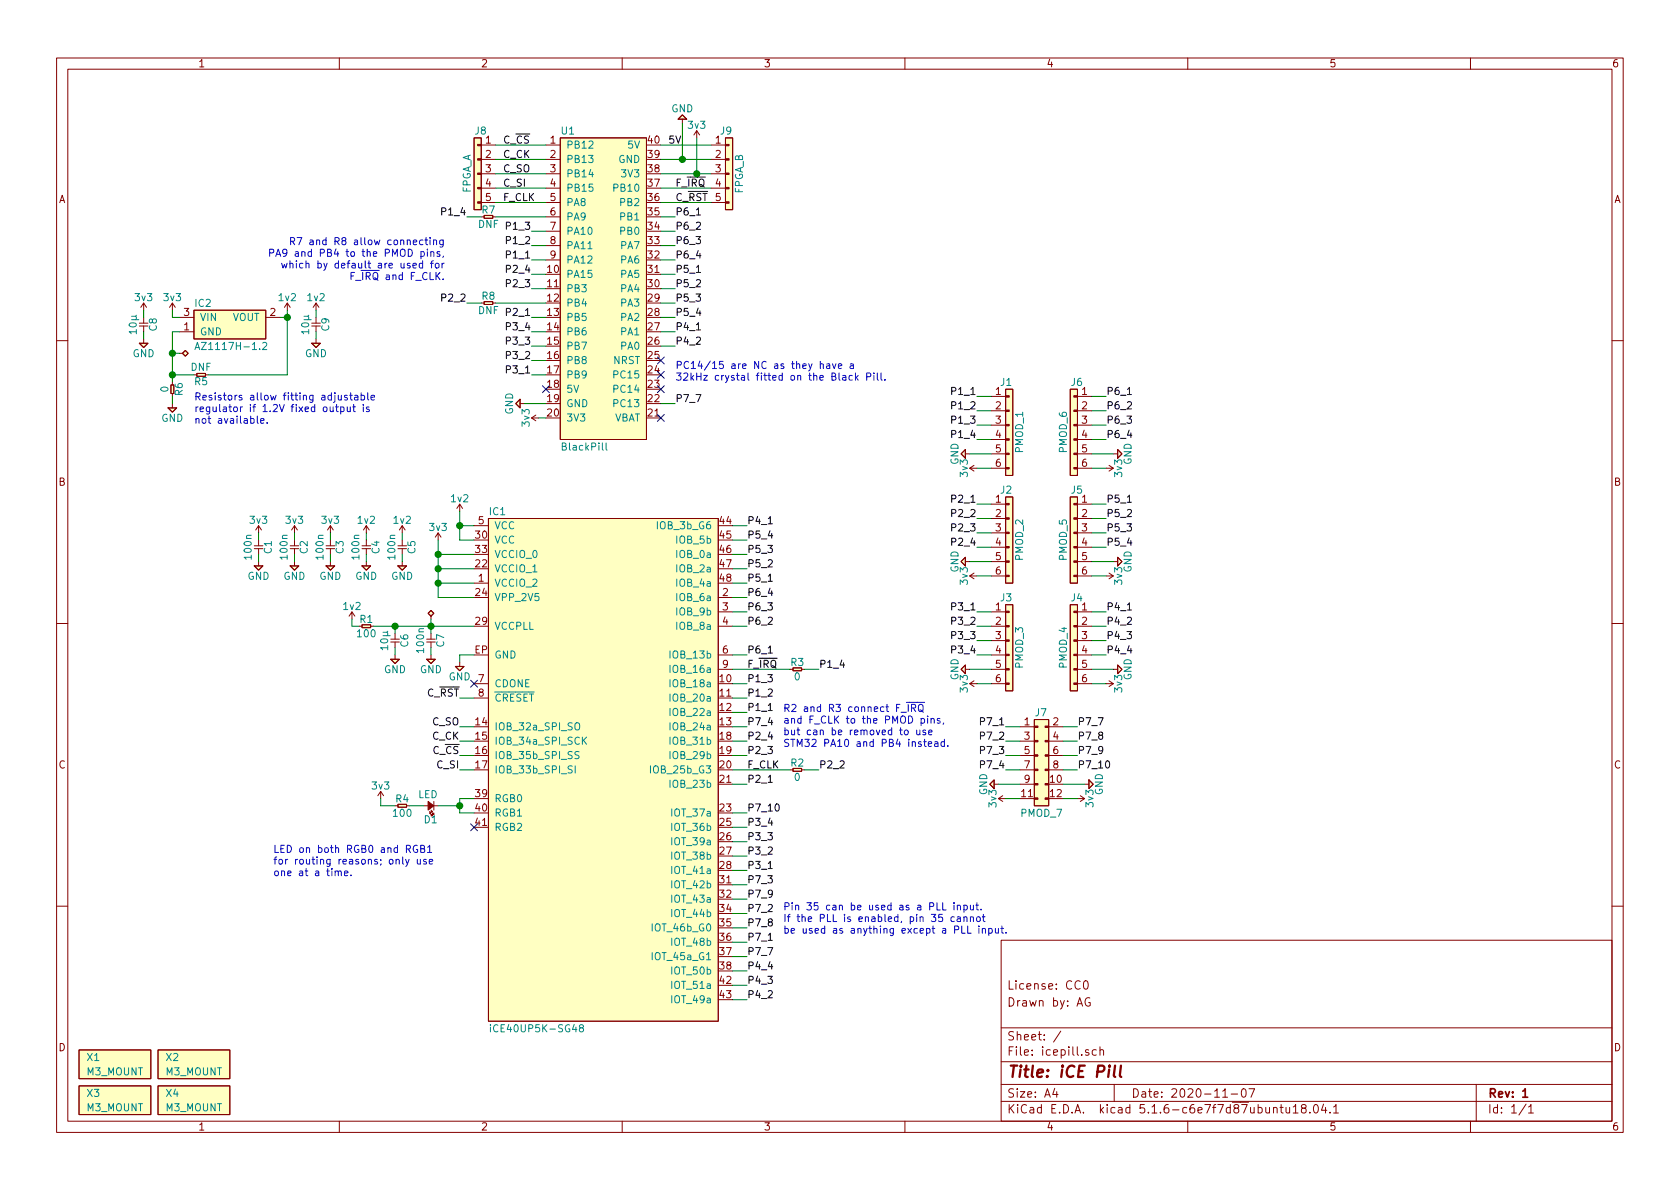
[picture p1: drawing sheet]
EESchema Schematic File Version 4
EELAYER 30 0
EELAYER END
$Descr A4 11693 8268
encoding utf-8
Sheet 1 1
Title "iCE Pill"
Date "2020-11-07"
Rev "1"
Comp ""
Comment1 "Drawn by: AG"
Comment2 "License: CC0"
Comment3 ""
Comment4 ""
$EndDescr
$Comp
L blackpill:BlackPill U1
U 1 1
P 4200 2000
F 0 "U1" H 3900 3100 50  0000 L CNN
F 1 "BlackPill" H 3900 900 50  0000 L CNN
F 2 "icepill:BlackPill" H 3900 800 50  0001 L CNN
F 3 "" H 3900 700 50  0001 L CNN
	1    4200 2000
	1    0    0    -1  
$EndComp
$Comp
L ice40up5k-sg48:iCE40UP5K-SG48 IC1
U 1 1
P 4200 5350
F 0 "IC1" H 3400 7150 50  0000 L CNN
F 1 "iCE40UP5K-SG48" H 3400 3550 50  0000 L CNN
F 2 "icepill:Lattice-SG48" H 3400 3450 50  0001 L CNN
F 3 "http://www.latticesemi.com/view_document?document_id=51968" H 3400 3350 50  0001 L CNN
F 4 "220-2212-1-ND" H 3400 3250 50  0001 L CNN "DigiKey"
	1    4200 5350
	1    0    0    -1  
$EndComp
$Comp
L conn:CONN_01x05 J9
U 1 1
P 5050 1000
F 0 "J9" H 5000 1100 50  0000 L CNN
F 1 "FPGA_B" V 4950 800 50  0000 C CNN
F 2 "icepill:SIL-254P-05" H 5050 1000 50  0001 C CNN
F 3 "" H 5050 1000 50  0001 C CNN
	1    5050 1000
	-1   0    0    -1  
$EndComp
$Comp
L part:PART X3
U 1 1
P 550 7700
F 0 "X3" H 600 7800 50  0000 L CNN
F 1 "M3_MOUNT" H 600 7700 50  0000 L CNN
F 2 "icepill:M3_MOUNT" H 550 7700 50  0001 C CNN
F 3 "" H 550 7700 50  0001 C CNN
	1    550  7700
	1    0    0    -1  
$EndComp
$Comp
L part:PART X4
U 1 1
P 1100 7700
F 0 "X4" H 1150 7800 50  0000 L CNN
F 1 "M3_MOUNT" H 1150 7700 50  0000 L CNN
F 2 "icepill:M3_MOUNT" H 1100 7700 50  0001 C CNN
F 3 "" H 1100 7700 50  0001 C CNN
	1    1100 7700
	1    0    0    -1  
$EndComp
$Comp
L part:PART X1
U 1 1
P 550 7450
F 0 "X1" H 600 7550 50  0000 L CNN
F 1 "M3_MOUNT" H 600 7450 50  0000 L CNN
F 2 "icepill:M3_MOUNT" H 550 7450 50  0001 C CNN
F 3 "" H 550 7450 50  0001 C CNN
	1    550  7450
	1    0    0    -1  
$EndComp
$Comp
L part:PART X2
U 1 1
P 1100 7450
F 0 "X2" H 1150 7550 50  0000 L CNN
F 1 "M3_MOUNT" H 1150 7450 50  0000 L CNN
F 2 "icepill:M3_MOUNT" H 1100 7450 50  0001 C CNN
F 3 "" H 1100 7450 50  0001 C CNN
	1    1100 7450
	1    0    0    -1  
$EndComp
Wire Wire Line
	3450 1000 3800 1000
Wire Wire Line
	3450 1100 3800 1100
Wire Wire Line
	3450 1200 3800 1200
Wire Wire Line
	3450 1300 3800 1300
Wire Wire Line
	4600 1100 4750 1100
Wire Wire Line
	4600 1200 4850 1200
$Comp
L power:GND #PWR0101
U 1 1
P 4750 850
F 0 "#PWR0101" H 4620 890 50  0001 L CNN
F 1 "GND" H 4750 750 50  0000 C CNN
F 2 "" H 4750 850 50  0001 C CNN
F 3 "" H 4750 850 50  0001 C CNN
	1    4750 850 
	-1   0    0    1   
$EndComp
Wire Wire Line
	4750 850  4750 1100
Connection ~ 4750 1100
Wire Wire Line
	4750 1100 4950 1100
$Comp
L power:3v3 #PWR0102
U 1 1
P 4850 950
F 0 "#PWR0102" H 4850 1060 50  0001 L CNN
F 1 "3v3" H 4850 1040 50  0000 C CNN
F 2 "" H 4850 950 50  0001 C CNN
F 3 "" H 4850 950 50  0001 C CNN
	1    4850 950 
	1    0    0    -1  
$EndComp
Wire Wire Line
	4850 950  4850 1200
Connection ~ 4850 1200
Wire Wire Line
	4850 1200 4950 1200
$Comp
L c:C C3
U 1 1
P 2300 3750
F 0 "C3" H 2350 3820 50  0000 C CNN
F 1 "100n" H 2350 3680 50  0000 C CNN
F 2 "icepill:0603" H 2300 3750 50  0001 C CNN
F 3 "" H 2300 3750 50  0001 C CNN
F 4 "10" H 2300 3750 50  0001 C CNN "Voltage"
	1    2300 3750
	0    1    1    0   
$EndComp
$Comp
L c:C C4
U 1 1
P 2550 3750
F 0 "C4" H 2600 3820 50  0000 C CNN
F 1 "100n" H 2600 3680 50  0000 C CNN
F 2 "icepill:0603" H 2550 3750 50  0001 C CNN
F 3 "" H 2550 3750 50  0001 C CNN
F 4 "10" H 2550 3750 50  0001 C CNN "Voltage"
	1    2550 3750
	0    1    1    0   
$EndComp
$Comp
L c:C C5
U 1 1
P 2800 3750
F 0 "C5" H 2850 3820 50  0000 C CNN
F 1 "100n" H 2850 3680 50  0000 C CNN
F 2 "icepill:0603" H 2800 3750 50  0001 C CNN
F 3 "" H 2800 3750 50  0001 C CNN
F 4 "10" H 2800 3750 50  0001 C CNN "Voltage"
	1    2800 3750
	0    1    1    0   
$EndComp
$Comp
L c:C C2
U 1 1
P 2050 3750
F 0 "C2" H 2100 3820 50  0000 C CNN
F 1 "100n" H 2100 3680 50  0000 C CNN
F 2 "icepill:0603" H 2050 3750 50  0001 C CNN
F 3 "" H 2050 3750 50  0001 C CNN
F 4 "10" H 2050 3750 50  0001 C CNN "Voltage"
	1    2050 3750
	0    1    1    0   
$EndComp
$Comp
L c:C C1
U 1 1
P 1800 3750
F 0 "C1" H 1850 3820 50  0000 C CNN
F 1 "100n" H 1850 3680 50  0000 C CNN
F 2 "icepill:0603" H 1800 3750 50  0001 C CNN
F 3 "" H 1800 3750 50  0001 C CNN
F 4 "10" H 1800 3750 50  0001 C CNN "Voltage"
	1    1800 3750
	0    1    1    0   
$EndComp
$Comp
L power:1v2 #PWR0103
U 1 1
P 2550 3700
F 0 "#PWR0103" H 2550 3810 50  0001 L CNN
F 1 "1v2" H 2550 3790 50  0000 C CNN
F 2 "" H 2550 3700 50  0001 C CNN
F 3 "" H 2550 3700 50  0001 C CNN
	1    2550 3700
	1    0    0    -1  
$EndComp
$Comp
L power:1v2 #PWR0104
U 1 1
P 2800 3700
F 0 "#PWR0104" H 2800 3810 50  0001 L CNN
F 1 "1v2" H 2800 3790 50  0000 C CNN
F 2 "" H 2800 3700 50  0001 C CNN
F 3 "" H 2800 3700 50  0001 C CNN
	1    2800 3700
	1    0    0    -1  
$EndComp
Wire Wire Line
	2800 3700 2800 3750
Wire Wire Line
	2550 3700 2550 3750
$Comp
L power:3v3 #PWR0105
U 1 1
P 2300 3700
F 0 "#PWR0105" H 2300 3810 50  0001 L CNN
F 1 "3v3" H 2300 3790 50  0000 C CNN
F 2 "" H 2300 3700 50  0001 C CNN
F 3 "" H 2300 3700 50  0001 C CNN
	1    2300 3700
	1    0    0    -1  
$EndComp
$Comp
L power:3v3 #PWR0106
U 1 1
P 2050 3700
F 0 "#PWR0106" H 2050 3810 50  0001 L CNN
F 1 "3v3" H 2050 3790 50  0000 C CNN
F 2 "" H 2050 3700 50  0001 C CNN
F 3 "" H 2050 3700 50  0001 C CNN
	1    2050 3700
	1    0    0    -1  
$EndComp
$Comp
L power:3v3 #PWR0107
U 1 1
P 1800 3700
F 0 "#PWR0107" H 1800 3810 50  0001 L CNN
F 1 "3v3" H 1800 3790 50  0000 C CNN
F 2 "" H 1800 3700 50  0001 C CNN
F 3 "" H 1800 3700 50  0001 C CNN
	1    1800 3700
	1    0    0    -1  
$EndComp
$Comp
L power:GND #PWR0108
U 1 1
P 1800 3900
F 0 "#PWR0108" H 1670 3940 50  0001 L CNN
F 1 "GND" H 1800 3800 50  0000 C CNN
F 2 "" H 1800 3900 50  0001 C CNN
F 3 "" H 1800 3900 50  0001 C CNN
	1    1800 3900
	1    0    0    -1  
$EndComp
$Comp
L power:GND #PWR0109
U 1 1
P 2050 3900
F 0 "#PWR0109" H 1920 3940 50  0001 L CNN
F 1 "GND" H 2050 3800 50  0000 C CNN
F 2 "" H 2050 3900 50  0001 C CNN
F 3 "" H 2050 3900 50  0001 C CNN
	1    2050 3900
	1    0    0    -1  
$EndComp
$Comp
L power:GND #PWR0110
U 1 1
P 2300 3900
F 0 "#PWR0110" H 2170 3940 50  0001 L CNN
F 1 "GND" H 2300 3800 50  0000 C CNN
F 2 "" H 2300 3900 50  0001 C CNN
F 3 "" H 2300 3900 50  0001 C CNN
	1    2300 3900
	1    0    0    -1  
$EndComp
$Comp
L power:GND #PWR0111
U 1 1
P 2550 3900
F 0 "#PWR0111" H 2420 3940 50  0001 L CNN
F 1 "GND" H 2550 3800 50  0000 C CNN
F 2 "" H 2550 3900 50  0001 C CNN
F 3 "" H 2550 3900 50  0001 C CNN
	1    2550 3900
	1    0    0    -1  
$EndComp
$Comp
L power:GND #PWR0112
U 1 1
P 2800 3900
F 0 "#PWR0112" H 2670 3940 50  0001 L CNN
F 1 "GND" H 2800 3800 50  0000 C CNN
F 2 "" H 2800 3900 50  0001 C CNN
F 3 "" H 2800 3900 50  0001 C CNN
	1    2800 3900
	1    0    0    -1  
$EndComp
Wire Wire Line
	2800 3900 2800 3850
Wire Wire Line
	2550 3850 2550 3900
Wire Wire Line
	2300 3900 2300 3850
Wire Wire Line
	2050 3850 2050 3900
Wire Wire Line
	1800 3900 1800 3850
Wire Wire Line
	1800 3750 1800 3700
Wire Wire Line
	2050 3700 2050 3750
Wire Wire Line
	2300 3700 2300 3750
$Comp
L power:1v2 #PWR0113
U 1 1
P 3200 3550
F 0 "#PWR0113" H 3200 3660 50  0001 L CNN
F 1 "1v2" H 3200 3640 50  0000 C CNN
F 2 "" H 3200 3550 50  0001 C CNN
F 3 "" H 3200 3550 50  0001 C CNN
	1    3200 3550
	1    0    0    -1  
$EndComp
Wire Wire Line
	3200 3550 3200 3650
Wire Wire Line
	3200 3750 3300 3750
Wire Wire Line
	3300 3650 3200 3650
Connection ~ 3200 3650
Wire Wire Line
	3200 3650 3200 3750
$Comp
L power:3v3 #PWR0114
U 1 1
P 3050 3750
F 0 "#PWR0114" H 3050 3860 50  0001 L CNN
F 1 "3v3" H 3050 3840 50  0000 C CNN
F 2 "" H 3050 3750 50  0001 C CNN
F 3 "" H 3050 3750 50  0001 C CNN
	1    3050 3750
	1    0    0    -1  
$EndComp
Wire Wire Line
	3050 3750 3050 3850
Wire Wire Line
	3050 4150 3300 4150
Wire Wire Line
	3300 4050 3050 4050
Connection ~ 3050 4050
Wire Wire Line
	3050 4050 3050 4150
Wire Wire Line
	3300 3950 3050 3950
Connection ~ 3050 3950
Wire Wire Line
	3050 3950 3050 4050
Wire Wire Line
	3300 3850 3050 3850
Connection ~ 3050 3850
Wire Wire Line
	3050 3850 3050 3950
$Comp
L r:R R1
U 1 1
P 2500 4350
F 0 "R1" H 2550 4400 50  0000 C CNN
F 1 "100" H 2550 4300 50  0000 C CNN
F 2 "icepill:0603" H 2500 4350 50  0001 C CNN
F 3 "" H 2500 4350 50  0001 C CNN
	1    2500 4350
	1    0    0    -1  
$EndComp
$Comp
L power:1v2 #PWR0115
U 1 1
P 2450 4300
F 0 "#PWR0115" H 2450 4410 50  0001 L CNN
F 1 "1v2" H 2450 4390 50  0000 C CNN
F 2 "" H 2450 4300 50  0001 C CNN
F 3 "" H 2450 4300 50  0001 C CNN
	1    2450 4300
	1    0    0    -1  
$EndComp
Wire Wire Line
	2450 4300 2450 4350
Wire Wire Line
	2450 4350 2500 4350
$Comp
L c:C C7
U 1 1
P 3000 4400
F 0 "C7" H 3050 4470 50  0000 C CNN
F 1 "100n" H 3050 4330 50  0000 C CNN
F 2 "icepill:0603" H 3000 4400 50  0001 C CNN
F 3 "" H 3000 4400 50  0001 C CNN
F 4 "10" H 3000 4400 50  0001 C CNN "Voltage"
	1    3000 4400
	0    1    1    0   
$EndComp
Wire Wire Line
	2600 4350 2750 4350
$Comp
L c:C C6
U 1 1
P 2750 4400
F 0 "C6" H 2800 4470 50  0000 C CNN
F 1 "10µ" H 2800 4330 50  0000 C CNN
F 2 "icepill:0805" H 2750 4400 50  0001 C CNN
F 3 "" H 2750 4400 50  0001 C CNN
F 4 "10" H 2750 4400 50  0001 C CNN "Voltage"
	1    2750 4400
	0    1    1    0   
$EndComp
Wire Wire Line
	2750 4400 2750 4350
Connection ~ 2750 4350
Wire Wire Line
	2750 4350 3000 4350
$Comp
L power:GND #PWR0116
U 1 1
P 2750 4550
F 0 "#PWR0116" H 2620 4590 50  0001 L CNN
F 1 "GND" H 2750 4450 50  0000 C CNN
F 2 "" H 2750 4550 50  0001 C CNN
F 3 "" H 2750 4550 50  0001 C CNN
	1    2750 4550
	1    0    0    -1  
$EndComp
Wire Wire Line
	2750 4550 2750 4500
$Comp
L power:GND #PWR0117
U 1 1
P 3000 4550
F 0 "#PWR0117" H 2870 4590 50  0001 L CNN
F 1 "GND" H 3000 4450 50  0000 C CNN
F 2 "" H 3000 4550 50  0001 C CNN
F 3 "" H 3000 4550 50  0001 C CNN
	1    3000 4550
	1    0    0    -1  
$EndComp
Wire Wire Line
	3000 4550 3000 4500
Wire Wire Line
	3000 4400 3000 4350
Connection ~ 3000 4350
Wire Wire Line
	3000 4350 3300 4350
$Comp
L power:GND #PWR0118
U 1 1
P 3200 4600
F 0 "#PWR0118" H 3070 4640 50  0001 L CNN
F 1 "GND" H 3200 4500 50  0000 C CNN
F 2 "" H 3200 4600 50  0001 C CNN
F 3 "" H 3200 4600 50  0001 C CNN
	1    3200 4600
	1    0    0    -1  
$EndComp
Wire Wire Line
	3200 4600 3200 4550
Wire Wire Line
	3200 4550 3300 4550
Wire Wire Line
	3300 5050 3200 5050
Text Label 3200 5050 2    50   ~ 0
C_SO
Wire Wire Line
	3300 5150 3200 5150
Text Label 3200 5150 2    50   ~ 0
C_CK
Wire Wire Line
	3300 5250 3200 5250
Wire Wire Line
	3300 5350 3200 5350
Text Label 3200 5350 2    50   ~ 0
C_SI
Text Notes 5450 6500 0    50   ~ 0
Pin 35 can be used as a PLL input.\nIf the PLL is enabled, pin 35 cannot\nbe used as anything except a PLL input.
Text Label 3500 1200 0    50   ~ 0
C_SO
Text Label 3500 1100 0    50   ~ 0
C_CK
Text Label 3500 1000 0    50   ~ 0
C_~CS
Text Label 3500 1300 0    50   ~ 0
C_SI
Text Label 4700 1400 0    50   ~ 0
C_~RST
Text Label 3500 1400 0    50   ~ 0
F_CLK
Text Label 4700 1300 0    50   ~ 0
F_~IRQ
Text Label 3200 5250 2    50   ~ 0
C_~CS
Text Label 3200 4850 2    50   ~ 0
C_~RST
$Comp
L power:GND #PWR0119
U 1 1
P 3650 2800
F 0 "#PWR0119" H 3520 2840 50  0001 L CNN
F 1 "GND" H 3650 2700 50  0000 C CNN
F 2 "" H 3650 2800 50  0001 C CNN
F 3 "" H 3650 2800 50  0001 C CNN
	1    3650 2800
	0    1    1    0   
$EndComp
$Comp
L power:3v3 #PWR0120
U 1 1
P 3750 2900
F 0 "#PWR0120" H 3750 3010 50  0001 L CNN
F 1 "3v3" H 3750 2990 50  0000 C CNN
F 2 "" H 3750 2900 50  0001 C CNN
F 3 "" H 3750 2900 50  0001 C CNN
	1    3750 2900
	0    -1   -1   0   
$EndComp
Wire Wire Line
	3750 2900 3800 2900
Wire Wire Line
	3800 2800 3650 2800
$Comp
L power:GND #PWR0121
U 1 1
P 7550 5450
F 0 "#PWR0121" H 7420 5490 50  0001 L CNN
F 1 "GND" H 7550 5350 50  0000 C CNN
F 2 "" H 7550 5450 50  0001 C CNN
F 3 "" H 7550 5450 50  0001 C CNN
	1    7550 5450
	0    -1   1    0   
$EndComp
Wire Wire Line
	6800 3250 6900 3250
$Comp
L power:3v3 #PWR0123
U 1 1
P 6800 3250
F 0 "#PWR0123" H 6800 3360 50  0001 L CNN
F 1 "3v3" H 6800 3340 50  0000 C CNN
F 2 "" H 6800 3250 50  0001 C CNN
F 3 "" H 6800 3250 50  0001 C CNN
	1    6800 3250
	0    -1   1    0   
$EndComp
$Comp
L power:3v3 #PWR0124
U 1 1
P 7500 5550
F 0 "#PWR0124" H 7500 5660 50  0001 L CNN
F 1 "3v3" H 7500 5640 50  0000 C CNN
F 2 "" H 7500 5550 50  0001 C CNN
F 3 "" H 7500 5550 50  0001 C CNN
	1    7500 5550
	0    1    -1   0   
$EndComp
NoConn ~ 3300 4750
NoConn ~ 4600 2500
NoConn ~ 4600 2900
Wire Wire Line
	4600 1000 4950 1000
NoConn ~ 3800 2700
Text Label 4650 1000 0    50   ~ 0
5V
$Comp
L c:C C8
U 1 1
P 1000 2200
F 0 "C8" H 1050 2270 50  0000 C CNN
F 1 "10µ" H 1050 2130 50  0000 C CNN
F 2 "icepill:0805" H 1000 2200 50  0001 C CNN
F 3 "" H 1000 2200 50  0001 C CNN
F 4 "10" H 1000 2200 50  0001 C CNN "Voltage"
	1    1000 2200
	0    1    1    0   
$EndComp
$Comp
L c:C C9
U 1 1
P 2200 2200
F 0 "C9" H 2250 2270 50  0000 C CNN
F 1 "10µ" H 2250 2130 50  0000 C CNN
F 2 "icepill:0805" H 2200 2200 50  0001 C CNN
F 3 "" H 2200 2200 50  0001 C CNN
F 4 "10" H 2200 2200 50  0001 C CNN "Voltage"
	1    2200 2200
	0    1    1    0   
$EndComp
$Comp
L power:3v3 #PWR0125
U 1 1
P 1000 2150
F 0 "#PWR0125" H 1000 2260 50  0001 L CNN
F 1 "3v3" H 1000 2240 50  0000 C CNN
F 2 "" H 1000 2150 50  0001 C CNN
F 3 "" H 1000 2150 50  0001 C CNN
	1    1000 2150
	1    0    0    -1  
$EndComp
$Comp
L power:1v2 #PWR0126
U 1 1
P 2200 2150
F 0 "#PWR0126" H 2200 2260 50  0001 L CNN
F 1 "1v2" H 2200 2240 50  0000 C CNN
F 2 "" H 2200 2150 50  0001 C CNN
F 3 "" H 2200 2150 50  0001 C CNN
	1    2200 2150
	1    0    0    -1  
$EndComp
$Comp
L power:GND #PWR0127
U 1 1
P 1000 2350
F 0 "#PWR0127" H 870 2390 50  0001 L CNN
F 1 "GND" H 1000 2250 50  0000 C CNN
F 2 "" H 1000 2350 50  0001 C CNN
F 3 "" H 1000 2350 50  0001 C CNN
	1    1000 2350
	1    0    0    -1  
$EndComp
$Comp
L power:GND #PWR0128
U 1 1
P 2200 2350
F 0 "#PWR0128" H 2070 2390 50  0001 L CNN
F 1 "GND" H 2200 2250 50  0000 C CNN
F 2 "" H 2200 2350 50  0001 C CNN
F 3 "" H 2200 2350 50  0001 C CNN
	1    2200 2350
	1    0    0    -1  
$EndComp
Wire Wire Line
	1000 2150 1000 2200
Wire Wire Line
	1000 2350 1000 2300
Wire Wire Line
	2200 2300 2200 2350
Wire Wire Line
	2200 2200 2200 2150
Wire Wire Line
	7500 5550 7400 5550
Wire Wire Line
	7550 5450 7400 5450
$Comp
L power:GND #PWR0122
U 1 1
P 6750 3150
F 0 "#PWR0122" H 6620 3190 50  0001 L CNN
F 1 "GND" H 6750 3050 50  0000 C CNN
F 2 "" H 6750 3150 50  0001 C CNN
F 3 "" H 6750 3150 50  0001 C CNN
	1    6750 3150
	0    1    -1   0   
$EndComp
Wire Wire Line
	6800 4000 6900 4000
$Comp
L power:3v3 #PWR0130
U 1 1
P 6800 4000
F 0 "#PWR0130" H 6800 4110 50  0001 L CNN
F 1 "3v3" H 6800 4090 50  0000 C CNN
F 2 "" H 6800 4000 50  0001 C CNN
F 3 "" H 6800 4000 50  0001 C CNN
	1    6800 4000
	0    -1   1    0   
$EndComp
$Comp
L power:GND #PWR0132
U 1 1
P 6750 3900
F 0 "#PWR0132" H 6620 3940 50  0001 L CNN
F 1 "GND" H 6750 3800 50  0000 C CNN
F 2 "" H 6750 3900 50  0001 C CNN
F 3 "" H 6750 3900 50  0001 C CNN
	1    6750 3900
	0    1    -1   0   
$EndComp
Wire Wire Line
	6750 3900 6900 3900
Wire Wire Line
	6800 4750 6900 4750
$Comp
L power:3v3 #PWR0134
U 1 1
P 6800 4750
F 0 "#PWR0134" H 6800 4860 50  0001 L CNN
F 1 "3v3" H 6800 4840 50  0000 C CNN
F 2 "" H 6800 4750 50  0001 C CNN
F 3 "" H 6800 4750 50  0001 C CNN
	1    6800 4750
	0    -1   1    0   
$EndComp
$Comp
L power:GND #PWR0136
U 1 1
P 6750 4650
F 0 "#PWR0136" H 6620 4690 50  0001 L CNN
F 1 "GND" H 6750 4550 50  0000 C CNN
F 2 "" H 6750 4650 50  0001 C CNN
F 3 "" H 6750 4650 50  0001 C CNN
	1    6750 4650
	0    1    -1   0   
$EndComp
Wire Wire Line
	6750 4650 6900 4650
Wire Wire Line
	7700 4750 7600 4750
$Comp
L power:3v3 #PWR0138
U 1 1
P 7700 4750
F 0 "#PWR0138" H 7700 4860 50  0001 L CNN
F 1 "3v3" H 7700 4840 50  0000 C CNN
F 2 "" H 7700 4750 50  0001 C CNN
F 3 "" H 7700 4750 50  0001 C CNN
	1    7700 4750
	0    1    1    0   
$EndComp
$Comp
L power:GND #PWR0140
U 1 1
P 7750 4650
F 0 "#PWR0140" H 7620 4690 50  0001 L CNN
F 1 "GND" H 7750 4550 50  0000 C CNN
F 2 "" H 7750 4650 50  0001 C CNN
F 3 "" H 7750 4650 50  0001 C CNN
	1    7750 4650
	0    -1   -1   0   
$EndComp
Wire Wire Line
	7750 4650 7600 4650
Wire Wire Line
	6900 2750 6800 2750
Wire Wire Line
	6800 2850 6900 2850
Wire Wire Line
	6900 2950 6800 2950
Wire Wire Line
	6900 3050 6800 3050
Wire Wire Line
	7400 5050 7500 5050
Wire Wire Line
	7400 5150 7500 5150
Wire Wire Line
	7400 5250 7500 5250
Wire Wire Line
	7400 5350 7500 5350
Wire Wire Line
	6900 3500 6800 3500
Wire Wire Line
	6800 3600 6900 3600
Wire Wire Line
	6900 3700 6800 3700
Wire Wire Line
	6900 3800 6800 3800
Wire Wire Line
	7600 4250 7700 4250
Wire Wire Line
	7700 4350 7600 4350
Wire Wire Line
	7600 4450 7700 4450
Wire Wire Line
	7600 4550 7700 4550
Wire Wire Line
	6900 4250 6800 4250
Wire Wire Line
	6800 4350 6900 4350
Wire Wire Line
	6900 4450 6800 4450
Wire Wire Line
	6900 4550 6800 4550
Wire Wire Line
	6750 3150 6900 3150
Text Label 6800 2750 2    50   ~ 0
P1_1
Text Label 6800 2850 2    50   ~ 0
P1_2
Text Label 6800 2950 2    50   ~ 0
P1_3
Text Label 6800 3050 2    50   ~ 0
P1_4
Text Label 6800 3500 2    50   ~ 0
P2_1
Text Label 6800 3600 2    50   ~ 0
P2_2
Text Label 6800 3700 2    50   ~ 0
P2_3
Text Label 6800 3800 2    50   ~ 0
P2_4
Text Label 5200 6050 0    50   ~ 0
P3_1
Text Label 5200 5950 0    50   ~ 0
P3_2
Text Label 5200 5850 0    50   ~ 0
P3_3
Text Label 5200 5750 0    50   ~ 0
P3_4
Text Label 7700 4250 0    50   ~ 0
P4_1
Text Label 7700 4350 0    50   ~ 0
P4_2
Text Label 7700 4450 0    50   ~ 0
P4_3
Text Label 7700 4550 0    50   ~ 0
P4_4
Wire Wire Line
	4600 1600 4700 1600
Wire Wire Line
	4600 1700 4700 1700
Wire Wire Line
	4600 1800 4700 1800
Wire Wire Line
	4600 1900 4700 1900
Wire Wire Line
	4600 2000 4700 2000
Wire Wire Line
	4600 2100 4700 2100
Wire Wire Line
	4600 2200 4700 2200
Wire Wire Line
	4600 2300 4700 2300
Wire Wire Line
	4600 2400 4700 2400
Wire Wire Line
	4700 2800 4600 2800
Wire Wire Line
	3700 1700 3800 1700
Wire Wire Line
	3700 1800 3800 1800
Wire Wire Line
	3700 1900 3800 1900
Wire Wire Line
	3700 2000 3800 2000
Wire Wire Line
	3700 2200 3800 2200
Wire Wire Line
	3700 2300 3800 2300
Wire Wire Line
	3700 2400 3800 2400
Wire Wire Line
	3700 2500 3800 2500
Wire Wire Line
	3700 2600 3800 2600
Wire Wire Line
	7000 5550 7100 5550
$Comp
L power:3v3 #PWR0129
U 1 1
P 7000 5550
F 0 "#PWR0129" H 7000 5660 50  0001 L CNN
F 1 "3v3" H 7000 5640 50  0000 C CNN
F 2 "" H 7000 5550 50  0001 C CNN
F 3 "" H 7000 5550 50  0001 C CNN
	1    7000 5550
	0    -1   1    0   
$EndComp
$Comp
L power:GND #PWR0131
U 1 1
P 6950 5450
F 0 "#PWR0131" H 6820 5490 50  0001 L CNN
F 1 "GND" H 6950 5350 50  0000 C CNN
F 2 "" H 6950 5450 50  0001 C CNN
F 3 "" H 6950 5450 50  0001 C CNN
	1    6950 5450
	0    1    -1   0   
$EndComp
Wire Wire Line
	6950 5450 7100 5450
Wire Wire Line
	7000 5050 7100 5050
Wire Wire Line
	7000 5150 7100 5150
Wire Wire Line
	7000 5250 7100 5250
Wire Wire Line
	7000 5350 7100 5350
$Comp
L conn:CONN_01x05 J8
U 1 1
P 3350 1000
F 0 "J8" H 3300 1100 50  0000 L CNN
F 1 "FPGA_A" V 3250 800 50  0000 C CNN
F 2 "icepill:SIL-254P-05" H 3350 1000 50  0001 C CNN
F 3 "" H 3350 1000 50  0001 C CNN
	1    3350 1000
	1    0    0    -1  
$EndComp
Wire Wire Line
	7700 4000 7600 4000
Wire Wire Line
	7750 3900 7600 3900
Wire Wire Line
	7600 3500 7700 3500
Wire Wire Line
	7700 3600 7600 3600
Wire Wire Line
	7600 3700 7700 3700
Wire Wire Line
	7600 3800 7700 3800
$Comp
L power:3v3 #PWR0133
U 1 1
P 7700 4000
F 0 "#PWR0133" H 7700 4110 50  0001 L CNN
F 1 "3v3" H 7700 4090 50  0000 C CNN
F 2 "" H 7700 4000 50  0001 C CNN
F 3 "" H 7700 4000 50  0001 C CNN
	1    7700 4000
	0    1    1    0   
$EndComp
$Comp
L power:GND #PWR0135
U 1 1
P 7750 3900
F 0 "#PWR0135" H 7620 3940 50  0001 L CNN
F 1 "GND" H 7750 3800 50  0000 C CNN
F 2 "" H 7750 3900 50  0001 C CNN
F 3 "" H 7750 3900 50  0001 C CNN
	1    7750 3900
	0    -1   -1   0   
$EndComp
Wire Wire Line
	7700 3250 7600 3250
Wire Wire Line
	7750 3150 7600 3150
Wire Wire Line
	7600 2750 7700 2750
Wire Wire Line
	7700 2850 7600 2850
Wire Wire Line
	7600 2950 7700 2950
Wire Wire Line
	7600 3050 7700 3050
$Comp
L power:3v3 #PWR0137
U 1 1
P 7700 3250
F 0 "#PWR0137" H 7700 3360 50  0001 L CNN
F 1 "3v3" H 7700 3340 50  0000 C CNN
F 2 "" H 7700 3250 50  0001 C CNN
F 3 "" H 7700 3250 50  0001 C CNN
	1    7700 3250
	0    1    1    0   
$EndComp
$Comp
L power:GND #PWR0139
U 1 1
P 7750 3150
F 0 "#PWR0139" H 7620 3190 50  0001 L CNN
F 1 "GND" H 7750 3050 50  0000 C CNN
F 2 "" H 7750 3150 50  0001 C CNN
F 3 "" H 7750 3150 50  0001 C CNN
	1    7750 3150
	0    -1   -1   0   
$EndComp
Text Label 7700 3500 0    50   ~ 0
P5_1
Text Label 7700 3600 0    50   ~ 0
P5_2
Text Label 7700 3700 0    50   ~ 0
P5_3
Text Label 7700 3800 0    50   ~ 0
P5_4
Text Label 7700 2750 0    50   ~ 0
P6_1
Text Label 7700 2850 0    50   ~ 0
P6_2
Text Label 7700 2950 0    50   ~ 0
P6_3
Text Label 7700 3050 0    50   ~ 0
P6_4
Text Label 3700 1800 2    50   ~ 0
P1_1
Text Label 3700 1700 2    50   ~ 0
P1_2
Text Label 3700 1600 2    50   ~ 0
P1_3
Text Label 3250 1500 2    50   ~ 0
P1_4
Text Label 3700 2200 2    50   ~ 0
P2_1
Text Label 3250 2100 2    50   ~ 0
P2_2
Text Label 3700 2000 2    50   ~ 0
P2_3
Text Label 3700 1900 2    50   ~ 0
P2_4
Text Label 3700 2600 2    50   ~ 0
P3_1
Text Label 3700 2500 2    50   ~ 0
P3_2
Text Label 3700 2400 2    50   ~ 0
P3_3
Text Label 3700 2300 2    50   ~ 0
P3_4
Text Label 7000 5050 2    50   ~ 0
P7_1
Text Label 7000 5150 2    50   ~ 0
P7_2
Text Label 7000 5250 2    50   ~ 0
P7_3
Text Label 7000 5350 2    50   ~ 0
P7_4
Text Label 7500 5050 0    50   ~ 0
P7_7
Text Label 7500 5150 0    50   ~ 0
P7_8
Text Label 7500 5250 0    50   ~ 0
P7_9
Text Label 7500 5350 0    50   ~ 0
P7_10
Text Label 4700 1500 0    50   ~ 0
P6_1
Text Label 4700 1600 0    50   ~ 0
P6_2
Text Label 4700 1700 0    50   ~ 0
P6_3
Text Label 4700 1800 0    50   ~ 0
P6_4
Text Label 4700 1900 0    50   ~ 0
P5_1
Text Label 4700 2000 0    50   ~ 0
P5_2
Text Label 4700 2100 0    50   ~ 0
P5_3
Text Label 4700 2200 0    50   ~ 0
P5_4
Text Label 4700 2300 0    50   ~ 0
P4_1
Text Label 4700 2400 0    50   ~ 0
P4_2
Text Label 4700 2800 0    50   ~ 0
P7_7
Text Label 5700 4650 0    50   ~ 0
P1_4
Text Label 5200 4750 0    50   ~ 0
P1_3
Text Label 5200 5150 0    50   ~ 0
P2_4
Text Label 5200 5250 0    50   ~ 0
P2_3
Text Label 5700 5350 0    50   ~ 0
P2_2
Text Label 5200 5450 0    50   ~ 0
P2_1
Text Label 5200 4850 0    50   ~ 0
P1_2
Text Label 5200 4950 0    50   ~ 0
P1_1
Wire Wire Line
	5100 4850 5200 4850
Wire Wire Line
	5100 4950 5200 4950
Wire Wire Line
	5100 5150 5200 5150
Wire Wire Line
	5100 5250 5200 5250
Wire Wire Line
	5100 5450 5200 5450
Wire Wire Line
	5100 5750 5200 5750
Wire Wire Line
	5100 5850 5200 5850
Wire Wire Line
	5100 5950 5200 5950
Wire Wire Line
	5100 6050 5200 6050
Text Label 6800 4250 2    50   ~ 0
P3_1
Text Label 6800 4350 2    50   ~ 0
P3_2
Text Label 6800 4450 2    50   ~ 0
P3_3
Text Label 6800 4550 2    50   ~ 0
P3_4
Text Label 5200 4550 0    50   ~ 0
P6_1
Text Label 5200 4350 0    50   ~ 0
P6_2
Text Label 5200 4250 0    50   ~ 0
P6_3
Text Label 5200 4150 0    50   ~ 0
P6_4
Wire Wire Line
	5100 4150 5200 4150
Wire Wire Line
	5100 4250 5200 4250
Wire Wire Line
	5100 4350 5200 4350
Wire Wire Line
	5100 4550 5200 4550
Text Label 5200 4050 0    50   ~ 0
P5_1
Text Label 5200 3950 0    50   ~ 0
P5_2
Text Label 5200 3850 0    50   ~ 0
P5_3
Text Label 5200 3750 0    50   ~ 0
P5_4
Wire Wire Line
	5100 3750 5200 3750
Wire Wire Line
	5100 3850 5200 3850
Wire Wire Line
	5100 3950 5200 3950
Wire Wire Line
	5100 4050 5200 4050
Text Label 5200 3650 0    50   ~ 0
P4_1
Text Label 5200 6950 0    50   ~ 0
P4_2
Text Label 5200 6850 0    50   ~ 0
P4_3
Text Label 5200 6750 0    50   ~ 0
P4_4
Wire Wire Line
	5200 3650 5100 3650
Wire Wire Line
	5200 6750 5100 6750
Wire Wire Line
	5200 6850 5100 6850
Wire Wire Line
	5200 6950 5100 6950
Text Label 5200 6650 0    50   ~ 0
P7_7
Text Label 5200 6550 0    50   ~ 0
P7_1
Text Label 5200 6450 0    50   ~ 0
P7_8
Text Label 5200 6350 0    50   ~ 0
P7_2
Wire Wire Line
	5200 6350 5100 6350
Wire Wire Line
	5200 6450 5100 6450
Wire Wire Line
	5200 6550 5100 6550
Wire Wire Line
	5200 6650 5100 6650
Text Label 5200 5650 0    50   ~ 0
P7_10
Wire Wire Line
	5200 5650 5100 5650
Text Label 5200 6250 0    50   ~ 0
P7_9
Wire Wire Line
	5200 6250 5100 6250
Text Label 5200 6150 0    50   ~ 0
P7_3
Wire Wire Line
	5200 6150 5100 6150
Text Label 5200 5050 0    50   ~ 0
P7_4
Wire Wire Line
	5200 5050 5100 5050
Wire Wire Line
	4600 1400 4950 1400
Wire Wire Line
	4600 1300 4950 1300
Wire Wire Line
	4600 1500 4700 1500
$Comp
L r:R R3
U 1 1
P 5500 4650
F 0 "R3" H 5550 4700 50  0000 C CNN
F 1 "0" H 5550 4600 50  0000 C CNN
F 2 "icepill:0603" H 5500 4650 50  0001 C CNN
F 3 "" H 5500 4650 50  0001 C CNN
	1    5500 4650
	1    0    0    -1  
$EndComp
Text Label 5200 4650 0    50   ~ 0
F_~IRQ
Wire Wire Line
	3250 1500 3350 1500
Wire Wire Line
	3450 1400 3800 1400
$Comp
L r:R R2
U 1 1
P 5500 5350
F 0 "R2" H 5550 5400 50  0000 C CNN
F 1 "0" H 5550 5300 50  0000 C CNN
F 2 "icepill:0603" H 5500 5350 50  0001 C CNN
F 3 "" H 5500 5350 50  0001 C CNN
	1    5500 5350
	1    0    0    -1  
$EndComp
Text Label 5200 5350 0    50   ~ 0
F_CLK
Text Notes 3100 1950 2    50   ~ 0
R7 and R8 allow connecting\nPA9 and PB4 to the PMOD pins,\nwhich by default are used for\nF_~IRQ~ and F_CLK.
Wire Wire Line
	3200 5550 3200 5600
$Comp
L led:LED D1
U 1 1
P 3050 5600
F 0 "D1" H 3050 5700 50  0000 L CNN
F 1 "LED" H 3050 5525 50  0000 L CNN
F 2 "icepill:0603-LED" H 3050 5600 50  0001 C CNN
F 3 "" H 3050 5600 50  0001 C CNN
	1    3050 5600
	-1   0    0    1   
$EndComp
$Comp
L r:R R4
U 1 1
P 2750 5600
F 0 "R4" H 2800 5650 50  0000 C CNN
F 1 "100" H 2800 5550 50  0000 C CNN
F 2 "icepill:0603" H 2750 5600 50  0001 C CNN
F 3 "" H 2750 5600 50  0001 C CNN
	1    2750 5600
	1    0    0    -1  
$EndComp
Wire Wire Line
	2850 5600 2950 5600
$Comp
L power:3v3 #PWR01
U 1 1
P 2650 5550
F 0 "#PWR01" H 2650 5660 50  0001 L CNN
F 1 "3v3" H 2650 5640 50  0000 C CNN
F 2 "" H 2650 5550 50  0001 C CNN
F 3 "" H 2650 5550 50  0001 C CNN
	1    2650 5550
	1    0    0    -1  
$EndComp
Wire Wire Line
	2650 5550 2650 5600
Wire Wire Line
	2650 5600 2750 5600
Wire Wire Line
	3050 5600 3200 5600
Connection ~ 3200 5600
Wire Wire Line
	3200 5600 3200 5650
Text Notes 1900 6100 0    50   ~ 0
LED on both RGB0 and RGB1\nfor routing reasons; only use\none at a time.
Wire Wire Line
	3300 5550 3200 5550
Wire Wire Line
	3200 5650 3300 5650
$Comp
L mcp1700:MCP1700 IC2
U 1 1
P 1550 2200
F 0 "IC2" H 1350 2300 50  0000 L CNN
F 1 "AZ1117H-1.2" H 1350 2000 50  0000 L CNN
F 2 "icepill:SOT223" H 1350 1900 50  0001 L CNN
F 3 "" H 1350 1800 50  0001 L CNN
	1    1550 2200
	1    0    0    -1  
$EndComp
$Comp
L power:GND #PWR04
U 1 1
P 1200 2800
F 0 "#PWR04" H 1070 2840 50  0001 L CNN
F 1 "GND" H 1200 2700 50  0000 C CNN
F 2 "" H 1200 2800 50  0001 C CNN
F 3 "" H 1200 2800 50  0001 C CNN
	1    1200 2800
	1    0    0    -1  
$EndComp
Wire Wire Line
	1200 2300 1250 2300
$Comp
L power:3v3 #PWR02
U 1 1
P 1200 2150
F 0 "#PWR02" H 1200 2260 50  0001 L CNN
F 1 "3v3" H 1200 2240 50  0000 C CNN
F 2 "" H 1200 2150 50  0001 C CNN
F 3 "" H 1200 2150 50  0001 C CNN
	1    1200 2150
	1    0    0    -1  
$EndComp
Wire Wire Line
	1200 2150 1200 2200
Wire Wire Line
	1200 2200 1250 2200
$Comp
L power:1v2 #PWR03
U 1 1
P 2000 2150
F 0 "#PWR03" H 2000 2260 50  0001 L CNN
F 1 "1v2" H 2000 2240 50  0000 C CNN
F 2 "" H 2000 2150 50  0001 C CNN
F 3 "" H 2000 2150 50  0001 C CNN
	1    2000 2150
	1    0    0    -1  
$EndComp
Wire Wire Line
	1950 2200 2000 2200
Wire Wire Line
	2000 2200 2000 2150
$Comp
L r:R R6
U 1 1
P 1200 2650
F 0 "R6" H 1250 2700 50  0000 C CNN
F 1 "0" H 1250 2600 50  0000 C CNN
F 2 "icepill:0603" H 1200 2650 50  0001 C CNN
F 3 "" H 1200 2650 50  0001 C CNN
	1    1200 2650
	0    1    1    0   
$EndComp
Wire Wire Line
	1200 2800 1200 2750
Wire Wire Line
	1200 2300 1200 2450
$Comp
L r:R R5
U 1 1
P 1450 2600
F 0 "R5" H 1500 2650 50  0000 C CNN
F 1 "DNF" H 1500 2550 50  0000 C CNN
F 2 "icepill:0603" H 1450 2600 50  0001 C CNN
F 3 "" H 1450 2600 50  0001 C CNN
	1    1450 2600
	-1   0    0    1   
$EndComp
Wire Wire Line
	1350 2600 1200 2600
Connection ~ 1200 2600
Wire Wire Line
	1200 2600 1200 2650
Wire Wire Line
	1450 2600 2000 2600
Wire Wire Line
	2000 2600 2000 2200
Connection ~ 2000 2200
Text Notes 1350 2950 0    50   ~ 0
Resistors allow fitting adjustable\nregulator if 1.2V fixed output is\nnot available.
$Comp
L conn:CONN_02x06 J7
U 1 1
P 7300 5050
F 0 "J7" H 7200 5150 50  0000 L CNN
F 1 "PMOD_7" H 7250 4450 50  0000 C CNN
F 2 "icepill:DIL-254P-12" H 7300 5050 50  0001 C CNN
F 3 "" H 7300 5050 50  0001 C CNN
	1    7300 5050
	1    0    0    -1  
$EndComp
$Comp
L conn:CONN_01x06 J4
U 1 1
P 7500 4250
F 0 "J4" H 7450 4350 50  0000 L CNN
F 1 "PMOD_4" V 7400 4000 50  0000 C CNN
F 2 "icepill:SIL-254P-06" H 7500 4250 50  0001 C CNN
F 3 "" H 7500 4250 50  0001 C CNN
	1    7500 4250
	1    0    0    -1  
$EndComp
$Comp
L conn:CONN_01x06 J3
U 1 1
P 7000 4250
F 0 "J3" H 6950 4350 50  0000 L CNN
F 1 "PMOD_3" V 6900 4000 50  0000 C CNN
F 2 "icepill:SIL-254P-06" H 7000 4250 50  0001 C CNN
F 3 "" H 7000 4250 50  0001 C CNN
	1    7000 4250
	-1   0    0    -1  
$EndComp
$Comp
L conn:CONN_01x06 J5
U 1 1
P 7500 3500
F 0 "J5" H 7450 3600 50  0000 L CNN
F 1 "PMOD_5" V 7400 3250 50  0000 C CNN
F 2 "icepill:SIL-254P-06" H 7500 3500 50  0001 C CNN
F 3 "" H 7500 3500 50  0001 C CNN
	1    7500 3500
	1    0    0    -1  
$EndComp
$Comp
L conn:CONN_01x06 J6
U 1 1
P 7500 2750
F 0 "J6" H 7450 2850 50  0000 L CNN
F 1 "PMOD_6" V 7400 2500 50  0000 C CNN
F 2 "icepill:SIL-254P-06" H 7500 2750 50  0001 C CNN
F 3 "" H 7500 2750 50  0001 C CNN
	1    7500 2750
	1    0    0    -1  
$EndComp
$Comp
L conn:CONN_01x06 J2
U 1 1
P 7000 3500
F 0 "J2" H 6950 3600 50  0000 L CNN
F 1 "PMOD_2" V 6900 3250 50  0000 C CNN
F 2 "icepill:SIL-254P-06" H 7000 3500 50  0001 C CNN
F 3 "" H 7000 3500 50  0001 C CNN
	1    7000 3500
	-1   0    0    -1  
$EndComp
$Comp
L conn:CONN_01x06 J1
U 1 1
P 7000 2750
F 0 "J1" H 6950 2850 50  0000 L CNN
F 1 "PMOD_1" V 6900 2500 50  0000 C CNN
F 2 "icepill:SIL-254P-06" H 7000 2750 50  0001 C CNN
F 3 "" H 7000 2750 50  0001 C CNN
	1    7000 2750
	-1   0    0    -1  
$EndComp
NoConn ~ 3300 5750
$Comp
L pwr:PWR #FLG0101
U 1 1
P 3000 4300
F 0 "#FLG0101" H 3000 4460 50  0001 C CNN
F 1 "PWR" H 3000 4390 50  0001 C CNN
F 2 "" H 3000 4300 50  0001 C CNN
F 3 "" H 3000 4300 50  0001 C CNN
	1    3000 4300
	1    0    0    -1  
$EndComp
Wire Wire Line
	3000 4300 3000 4350
$Comp
L pwr:PWR #FLG0102
U 1 1
P 1250 2450
F 0 "#FLG0102" H 1250 2610 50  0001 C CNN
F 1 "PWR" H 1250 2540 50  0001 C CNN
F 2 "" H 1250 2450 50  0001 C CNN
F 3 "" H 1250 2450 50  0001 C CNN
	1    1250 2450
	0    1    1    0   
$EndComp
Wire Wire Line
	1250 2450 1200 2450
Connection ~ 1200 2450
Wire Wire Line
	1200 2450 1200 2600
Wire Wire Line
	3200 4850 3300 4850
NoConn ~ 4600 2600
NoConn ~ 4600 2700
Text Notes 4700 2650 0    50   ~ 0
PC14/15 are NC as they have a\n32kHz crystal fitted on the Black Pill.
$Comp
L r:R R8
U 1 1
P 3350 2100
F 0 "R8" H 3400 2150 50  0000 C CNN
F 1 "DNF" H 3400 2050 50  0000 C CNN
F 2 "icepill:0603" H 3350 2100 50  0001 C CNN
F 3 "" H 3350 2100 50  0001 C CNN
	1    3350 2100
	1    0    0    -1  
$EndComp
Wire Wire Line
	3250 2100 3350 2100
Wire Wire Line
	3450 2100 3800 2100
$Comp
L r:R R7
U 1 1
P 3350 1500
F 0 "R7" H 3400 1550 50  0000 C CNN
F 1 "DNF" H 3400 1450 50  0000 C CNN
F 2 "icepill:0603" H 3350 1500 50  0001 C CNN
F 3 "" H 3350 1500 50  0001 C CNN
	1    3350 1500
	1    0    0    -1  
$EndComp
Wire Wire Line
	5100 5350 5500 5350
Wire Wire Line
	5700 5350 5600 5350
Text Notes 5450 5200 0    50   ~ 0
R2 and R3 connect F_~IRQ~\nand F_CLK to the PMOD pins,\nbut can be removed to use\nSTM32 PA10 and PB4 instead.
Wire Wire Line
	5200 4750 5100 4750
Wire Wire Line
	5700 4650 5600 4650
Wire Wire Line
	5100 4650 5500 4650
Wire Wire Line
	3700 1600 3800 1600
Wire Wire Line
	3450 1500 3800 1500
$EndSCHEMATC
